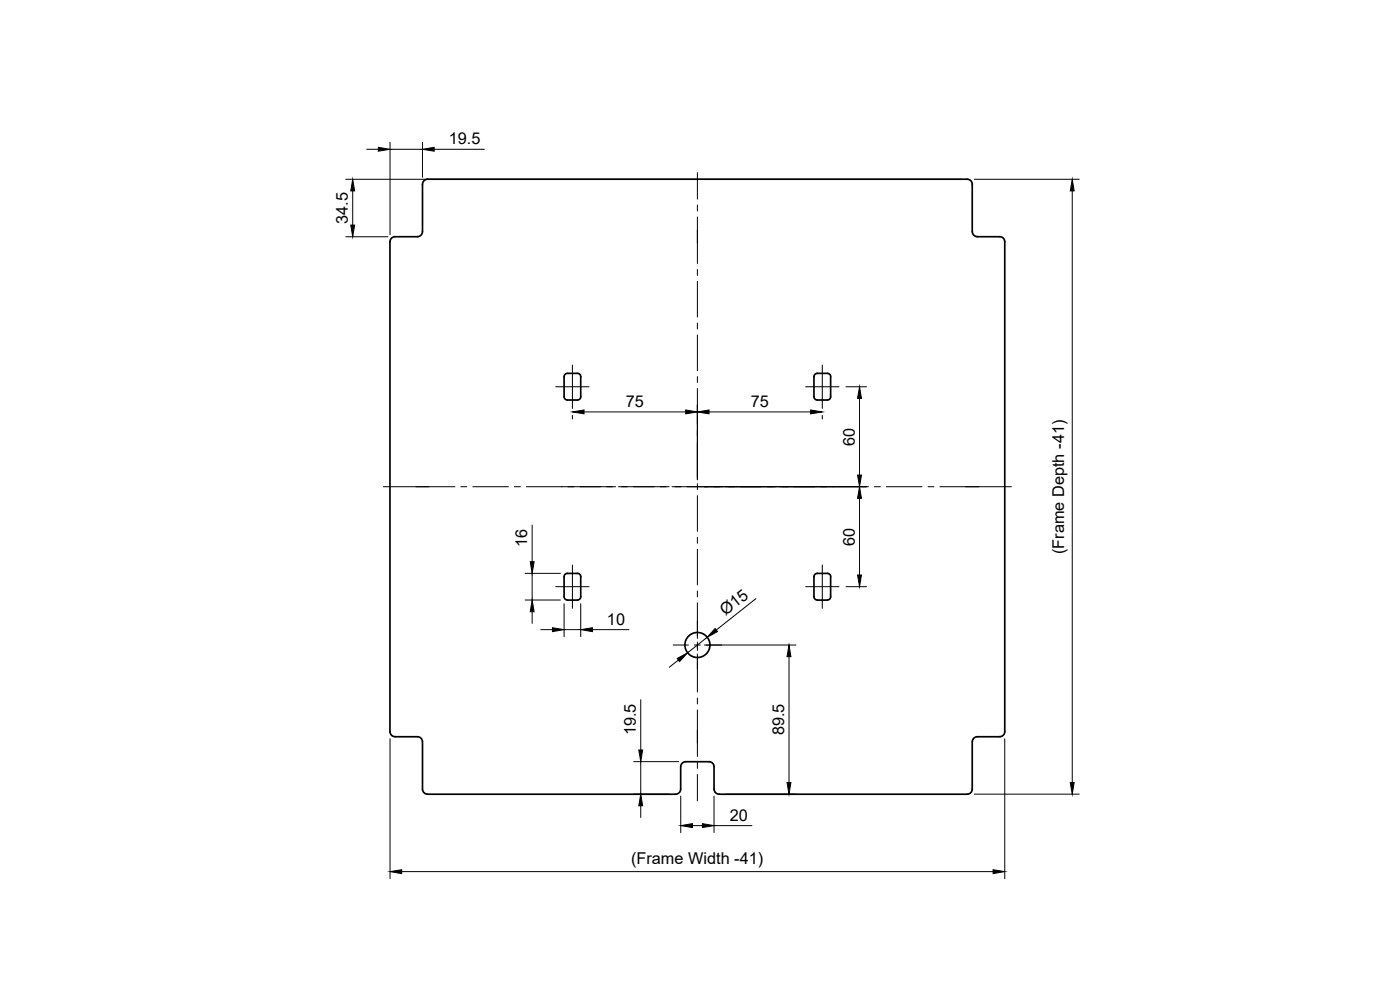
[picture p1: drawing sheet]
<svg xmlns="http://www.w3.org/2000/svg" width="420mm" height="297mm" viewBox="0 0 420 297" stroke-linecap="round" stroke-linejoin="round" font-family="sans-serif">
<!-- layer: Visible -->
<g fill="none" stroke="#000" stroke-width=".51">
<path d="M117 72.5l.1 147a1.52 1.52 0 0 0 1.4 1.6h6.8a1.49 1.49 0 0 1 1.5 1.5v14.2a1.49 1.49 0 0 0 1.5 1.5h74.5a1.54 1.54 0 0 0 1.5-1.5v-6.8a1.54 1.54 0 0 1 1.5-1.5h7a1.49 1.49 0 0 1 1.5 1.5v6.8a1.54 1.54 0 0 0 1.5 1.5h74.5a1.54 1.54 0 0 0 1.5-1.5v-14.2a1.54 1.54 0 0 1 1.5-1.5h6.7a1.54 1.54 0 0 0 1.5-1.6v-147M125.3 71h-6.8a1.49 1.49 0 0 0-1.4 1.5M126.8 69.5a1.49 1.49 0 0 1-1.5 1.5M126.8 69.5v-14.2a1.49 1.49 0 0 1 1.5-1.5h162a1.49 1.49 0 0 1 1.5 1.5v14.2M291.8 69.5a1.49 1.49 0 0 0 1.5 1.5M293.3 71h6.7a1.49 1.49 0 0 1 1.5 1.5M169.3 113a1.01 1.01 0 0 1 1-1h3a1.01 1.01 0 0 1 1 1M169.3 113v6a1.01 1.01 0 0 0 1 1h3a1.01 1.01 0 0 0 1-1v-6M244.3 113v6a1.01 1.01 0 0 0 1 1h3a1.01 1.01 0 0 0 1-1M244.3 113a1.01 1.01 0 0 1 1-1h3a1.01 1.01 0 0 1 1 1M249.3 113v6M249.3 173v6"/>
<path d="M249.3 179a1.01 1.01 0 0 1-1 1M249.3 173a.97 .97 0 0 0-1-1h-3a1.01 1.01 0 0 0-1 1v6a1.01 1.01 0 0 0 1 1M170.3 180.1h3M170.3 180a1.01 1.01 0 0 1-1-1v-6a1.01 1.01 0 0 1 1-1h3a.97 .97 0 0 1 1 1v6a.97 .97 0 0 1-1 1M245.3 180.1h3"/>
<circle cx="209.3" cy="193.5" r="3.8"/>
</g>
<!-- layer: Dimensions -->
<g fill="none" stroke="#000" stroke-width=".3">
<path d="M103.8 53.8h184.4M105.9 57.3v10.2M110 44.8h3.5M117.1 42.7v27.7M117.1 44.8h9.7M126.8 42.7v10.5M130.3 44.8h15.1M292.4 53.8h31.5M321.8 57.3v177.5M103.8 71h12.6M253.9 116h6.2M258 119.5v23"/>
<path d="M171.8 124.6v1.1M175.3 123.6h30.5M209.3 121.5v22.4M212.8 123.6h30.5M246.8 124.6v1.1M159.7 157.6v10.9M211.4 146h48.7M258 149.5v23M157.6 172h10.6M159.7 172v8M226.8 179.6l-11.8 9.4M253.9 176h6.2"/>
<path d="M157.6 180h10.6M159.7 183.5v3.5M162.3 188.9h3.5M169.3 181.1v9.9M169.3 188.9h5M174.3 181.1v9.9M177.8 188.9h11M203.6 198l-2.7 2.2M211.4 193.5h27.5M212.2 191.2l-5.8 4.7M236.8 197v37.8M192.3 209.9v15.1"/>
<path d="M117.1 221.6v42M190.2 238.3h10.5M190.2 228.5h13.5M192.3 228.5v9.8M204.3 238.9v10.9M214.3 238.9v10.9M217.9 238.3h21M292.4 238.3h31.5M301.5 221.6v42M192.3 241.8v3.5M207.8 247.7h3M214.3 247.7h11.4"/>
<path d="M120.5 261.5h177.5"/>
</g>
<g fill="#000" stroke="#000" stroke-width=".3">
<path d="M105.9 53.8l.5 3.5h-1.1zM113.5 44.2l3.6 .6-3.6 .6zM126.8 44.8l3.5-.6v1.2zM321.8 53.8l.6 3.5h-1.2zM105.3 67.5h1.1l-.5 3.5zM258 116l.5 3.5h-1.1zM171.8 123.6l3.5-.6v1.2zM205.8 123l3.5 .6-3.5 .6zM209.3 123.6l3.5-.6v1.2zM243.3 123l3.5 .6-3.5 .6zM257.4 142.5h1.1l-.5 3.5zM258 146l.5 3.5h-1.1z"/>
<path d="M159.1 168.5h1.2l-.6 3.5zM257.4 172.5h1.1l-.5 3.5zM159.7 180l.6 3.5h-1.2zM165.8 188.3l3.5 .6-3.5 .6zM174.3 188.9l3.5-.6v1.2zM203.2 197.6l3.2-1.7-2.4 2.6zM214.6 188.6l.7 .9-3.1 1.7zM236.8 193.5l.6 3.5h-1.2zM191.7 225h1.2l-.6 3.5zM236.2 234.8h1.2l-.6 3.5zM321.2 234.8h1.2l-.6 3.5zM192.3 238.3l.6 3.5h-1.2z"/>
<path d="M204.3 247.7l3.5-.6v1.2zM210.8 247.1l3.5 .6-3.5 .6zM117.1 261.5l3.4-.6v1.2zM298 260.9l3.5 .6-3.5 .6z"/>
</g>
<!-- layer: Center Lines -->
<g fill="none" stroke="#000" stroke-width=".3">
<path d="M209.3 51.8v7.9M209.3 61.5v1.8M209.3 65.1v14M209.3 80.8v1.8M209.3 84.4v10.7M209.3 96.9v1.8M166.8 116h10M171.8 109.5v13M209.3 100.5v10.7M209.3 113v1.8M209.3 116.6v10.7M241.8 116h10"/>
<path d="M246.8 109.5v13M209.3 129.1v1.8M209.3 132.6v10.7M115 146h21.5M138.3 146h1.8M141.9 146h10.7M154.4 146h1.8M157.9 146h26.8M185.6 146h15.2M201.7 146h15.2M209.3 145.1v1.8M209.3 148.7v10.7"/>
<path d="M217.8 146h15.2M233.8 146h26.8M262.4 146h1.8M266 146h10.7M278.5 146h1.8M282.1 146h21.4M166.8 176h10M171.8 169.5v13M209.3 161.2v1.8M209.3 164.8v10.7M209.3 177.3v1.8M241.8 176h10"/>
<path d="M246.8 169.5v13M202 193.5h4.6M208.4 193.5h1.8M209.3 180.9v10.7M209.3 192.6v2.5M209.3 196.2v11.5M212 193.5h4.5M209.3 209.4v1.8M209.3 213v14M209.3 228.8v1.8M209.3 232.3v8"/>
</g>
<g font-size="4.9">
<text x="134.7" y="43.3">19.5</text>
<text x="104.4" y="67.2" transform="rotate(-90 104.4 67.2)">34.5</text>
<text x="187.8" y="122.1">75</text>
<text x="225.3" y="122.1">75</text>
<text x="256.5" y="133.7" transform="rotate(-90 256.5 133.7)">60</text>
<text x="158.2" y="164.2" transform="rotate(-90 158.2 164.2)">16</text>
<text x="256.5" y="163.7" transform="rotate(-90 256.5 163.7)">60</text>
<text x="319.4" y="166.2" transform="rotate(-90 319.4 166.2)">(Frame Depth -41)</text>
<text x="217.7" y="184.9" transform="rotate(-38 217.7 184.9)">Ø15</text>
<text x="182.2" y="187.5">10</text>
<text x="190.8" y="220.7" transform="rotate(-90 190.8 220.7)">19.5</text>
<text x="235.3" y="220.7" transform="rotate(-90 235.3 220.7)">89.5</text>
<text x="219.1" y="246.3">20</text>
<text x="189.4" y="259.1">(Frame Width -41)</text>
</g>
</svg>
